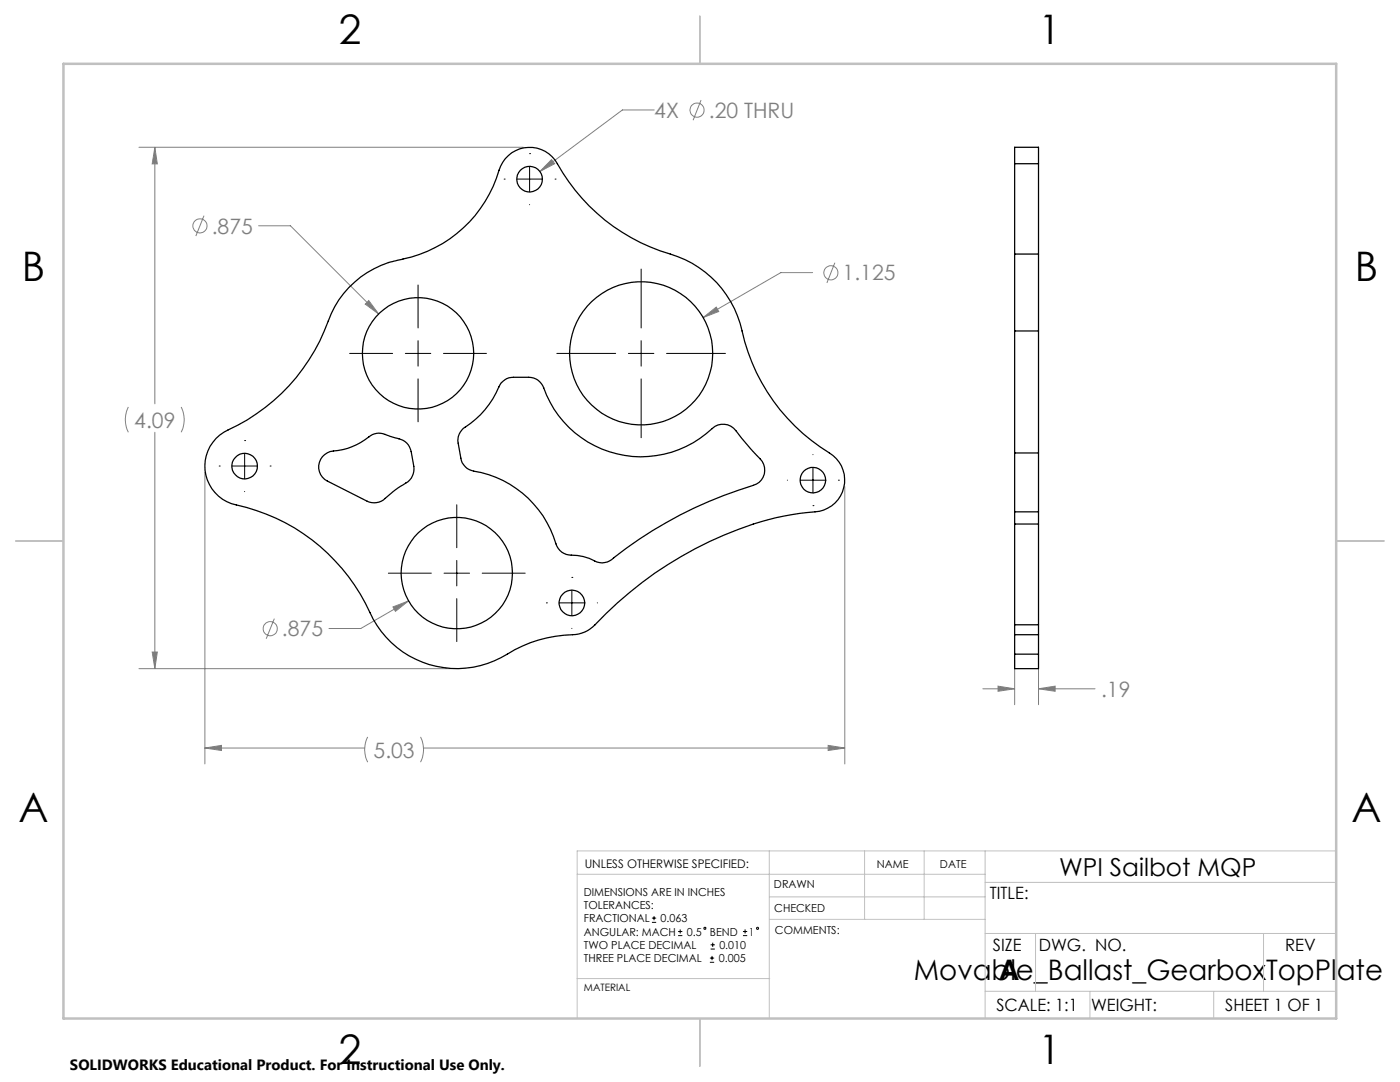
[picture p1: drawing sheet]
<svg xmlns="http://www.w3.org/2000/svg" width="279mm" height="216mm" viewBox="0 0 279 216" stroke-linecap="round" stroke-linejoin="round" font-family="sans-serif">
<g fill="none" stroke="#808080" stroke-width=".2">
<path d="M139.9 20l-1.6 4M27.7 29.4h76.7M30.9 29.4l.5 3.3h-1zM30.9 29.4v51.2M110.1 31.9l.6 .8-3 1.5zM130.6 21.9h-6.4l-16.5 12.3M40.7 43l-1.6 4.1M51.6 45h6.4l17.6 17.7M73.6 60l2 2.7-2.7-2zM162.2 54.4h-6.4l-15.5 9M166.6 52.4l-1.6 4M140.3 63.4l2.6-2.1 .5 .9z"/>
<path d="M25.6 81.2a5.6 5.6 0 0 0 0 5.1M30.9 86.3v47.1M36.2 81.2a5.6 5.6 0 0 1 0 5.1M40.9 94.3v58.1M168.6 97.1v55.3M81.5 119.9l-9.5 5.5h-6.3M27.7 133.4h62.2M30.4 130.1h1l-.5 3.3zM54.8 123.4l-1.7 4.1M78.4 121.1l3.1-1.2-2.6 2.1zM196.1 137.4h6.4M199.2 136.9l3.3 .5-3.3 .5z"/>
<path d="M202.5 131.8v8.8M207.3 137.4l3.3-.5v1zM207.3 131.8v8.8M207.3 137.4h11.2M40.9 149.3l3.3-.6v1.1zM40.9 149.3h31.9M73.4 147a5.6 5.6 0 0 0 0 5.1M83.9 147a5.6 5.6 0 0 1 0 5.1M84.5 149.3h84.1M165.3 148.7l3.3 .6-3.3 .5z"/>
<circle cx="139.1" cy="22" r="1.41"/>
<circle cx="39.9" cy="45.1" r="1.41"/>
<circle cx="165.8" cy="54.4" r="1.4"/>
<circle cx="53.9" cy="125.5" r="1.41"/>
</g>
<g fill="none" stroke="#000" stroke-width=".2">
<path d="M100.6 35.7h.1M103.2 35.7h5M105.7 30.7h.1M105.7 33.2v5.1M110.8 35.7h.1M83.4 56.9v8.5M105.7 40.8v.1M128 53.7v11.7M69.8 70.5h8.6M80.9 70.5h5.1M83.4 68v5.1M83.4 75.6v8.6"/>
<path d="M88.5 70.5h8.6M111.1 70.5h11.8M125.4 70.5h5.1M128 68v5.1M128 75.6v11.7M133 70.5h11.8M43.7 93h.1M46.3 93h5.1M48.8 87.9h.1M48.8 90.5v5M48.8 98.1h.1M53.9 93h.1"/>
<path d="M157.1 95.8h.1M159.7 95.8h5.1M162.2 90.7h.1M162.2 93.3v5.1M167.3 95.8h.1M77.5 114.4h8.6M88.6 114.4h5.1M91.2 100.7v8.6M91.2 111.8v5.1M91.2 119.5v8.5M96.2 114.4h8.6M114.1 115.2h.1"/>
<path d="M114.1 117.8v5M162.2 100.9h.1M109 120.3h.1M111.6 120.3h5.1M114.1 125.4h.1M119.2 120.3h.1M130.1 184h.9M130.1 183.2h.9M130.5 182.8v.8M135.3 186.7h.9M135.3 185.9h.9M135.7 185.5v.8"/>
<path d="M141.7 192h.8M141.7 191.2h.8M141.8 189.4h.9M141.8 188.5h.9M142.1 190.7v.9M142.2 188.1v.8M148.3 186.7h.8M148.3 185.9h.8M148.7 185.5v.8"/>
<circle cx="140.7" cy="185.2" r=".22"/>
<circle cx="151.2" cy="185.2" r=".22"/>
</g>
<g fill="none" stroke="#c0c0c0" stroke-width=".2">
<path d="M115.2 174.4h81.4M153.5 169.8v33.4M153.5 179h43.1M172.5 169.8v13.6M184.4 169.8v13.6M196.6 169.8v33.4M196.6 176.1h70.1M266.7 169.8h-151.5v33.4M115.2 195.3h38.4M153.6 183.4h43M196.6 197.8h70.1M196.6 186.3h70.1"/>
<path d="M206.7 186.3v11.5M217.5 197.8v5.4M242.2 197.8v5.4M252.2 186.3v11.5"/>
</g>
<path d="M139.7 3.2v9.5M3.1 107.9h9.6M266.7 107.9h9.5M139.7 203.2v9.6" fill="none" stroke="#c0c0c0" stroke-width=".25"/>
<path d="M12.7 12.7h254v190.5h-254z" fill="none" stroke="#c0c0c0" stroke-width=".5"/>
<path d="M140.3 63.4l3.1-1.2-.5-.9zM73.6 60l-.7 .7 2.7 2zM78.4 121.1l.5 .9 2.6-2.1zM110.1 31.9l-2.4 2.3 3-1.5zM40.9 149.3l3.3-.6v1.1zM165.3 148.7l3.3 .6-3.3 .5zM30.4 130.1h1l-.5 3.3zM30.9 29.4l.5 3.3h-1zM199.2 136.9l3.3 .5-3.3 .5zM207.3 137.4l3.3-.5v1z" fill="#808080"/>
<g fill="none" stroke="#000" stroke-width=".25">
<path d="M202.5 32.7v18M202.5 32.7v-3.3h4.8v3.3M202.5 32.7h4.8M207.3 32.7v18M69.6 57.4a19.4 19.4 0 0 1 10.8-5.7 25.7 25.7 0 0 0 19.5-18.5 6.3 6.3 0 0 1 5.5-3.8 6.3 6.3 0 0 1 5.8 3.3 37.8 37.8 0 0 0 22.6 18 20.5 20.5 0 0 1 14.3 15.3 38.6 38.6 0 0 0 18.2 24.9 6.3 6.3 0 0 1 2 6.8 6.3 6.3 0 0 1-5.6 4.4 59.5 59.5 0 0 0-23.9 7.4 77.8 77.8 0 0 0-20.5 15.6l-1 .7-1.8 .7a30 30 0 0 0-12.8 3.1 19.2 19.2 0 0 1-28.2-6.1 38.7 38.7 0 0 0-28.3-23 7.9 7.9 0 0 1-5.3-7.1 7.9 7.9 0 0 1 4.6-7.6 38.6 38.6 0 0 0 20.6-23.2 17.7 17.7 0 0 1 3.5-5.2zM202.5 50.7v15.3M202.5 50.7h4.8M207.3 50.7v15.3M100 76.4l.4-.3a2.79 2.79 0 0 1 2.1-.8h3a3.1 3.1 0 0 1 3 2.1 20.7 20.7 0 0 0 34.2 7.7 3.4 3.4 0 0 1 4.7 1.6l3 3.5a6.3 6.3 0 0 1 2.2 3.1 3.1 3.1 0 0 1-2.2 3.5 85.9 85.9 0 0 0-28.8 15.1 3.9 3.9 0 0 1-4-.5 16.8 16.8 0 0 0-4.6-.8 3.2 3.2 0 0 1-2.1-2.1 20.8 20.8 0 0 0-16.8-14.6 3.1 3.1 0 0 1-2.1-2.5l-.6-3a3.1 3.1 0 0 1 1.5-3.2 19.5 19.5 0 0 0 7.1-8.8zM202.5 66v24.4M202.5 66h4.8M207.3 66v24.4"/>
<path d="M64.3 91.1a3.8 3.8 0 0 1 3.2-1.2 14.4 14.4 0 0 0 6.8-3.2 4 4 0 0 1 3.6 .4l.3 .1a6.9 6.9 0 0 1 3 1.2l.5 .8 .4 .9 .5 3a3.5 3.5 0 0 1-2.1 3.6l-1.7 1.1-1.4 1.2a3.4 3.4 0 0 1-4.1 1l-8-4a3.2 3.2 0 0 1-1-4.9zM202.5 90.4v11.7M202.5 90.4h4.8M207.3 90.4v11.7M202.5 102.1v2.5M202.5 104.6v20.1M202.5 102.1h4.8M202.5 104.6h4.8M207.3 102.1v2.5M207.3 104.6v20.1M202.5 124.7v1.9M202.5 126.6v3.9"/>
<path d="M202.5 130.5v2.9h4.8v-2.9M202.5 124.7h4.8M202.5 126.6h4.8M202.5 130.5h4.8M207.3 124.7v1.9M207.3 126.6v3.9"/>
<circle cx="105.7" cy="35.7" r="2.55"/>
<circle cx="83.4" cy="70.5" r="11.1"/>
<circle cx="127.9" cy="70.5" r="14.3"/>
<circle cx="48.8" cy="93" r="2.55"/>
<circle cx="162.2" cy="95.8" r="2.55"/>
<circle cx="91.2" cy="114.4" r="11.1"/>
<circle cx="114.1" cy="120.3" r="2.55"/>
</g>
<g font-size="8.1">
<text x="67.6" y="8.9">2</text>
<text x="207.3" y="8.9">1</text>
<text x="4.4" y="56.2">B</text>
<text x="270.4" y="56.2">B</text>
<text x="3.7" y="164.1">A</text>
<text x="269.7" y="164.1">A</text>
<text x="67.6" y="212.4">2</text>
<text x="207.3" y="212.4">1</text>
</g>
<g font-size="5.6">
<text x="182.4" y="195.5">Movable_Ballast_GearboxTopPlate</text>
<text x="199.3" y="195.5">A</text>
</g>
<text font-size="4.9" x="211.4" y="174.7">WPI Sailbot MQP</text>
<g font-size="4.2" fill="#808080">
<text x="130.6" y="23.5">4X</text>
<text x="141.5" y="23.5">.20 THRU</text>
<text x="42.2" y="46.6">.875</text>
<text x="168.2" y="56">1.125</text>
<text x="26.8" y="85.3">4.09</text>
<text x="56.3" y="127">.875</text>
<text x="219.8" y="139">.19</text>
<text x="74.6" y="151.2">5.03</text>
</g>
<g font-size="3.4">
<text x="197.6" y="179.4">TITLE:</text>
<text x="198.2" y="189.8">SIZE</text>
<text x="207.3" y="189.8">DWG. NO.</text>
<text x="256.5" y="189.8">REV</text>
<text x="198.8" y="201.7">SCALE: 1:1</text>
<text x="217.7" y="201.8">WEIGHT:</text>
<text x="244.5" y="201.7">SHEET 1 OF 1</text>
</g>
<text font-size="3" x="14" y="213.5">SOLIDWORKS Educational Product. For Instructional Use Only.</text>
<text font-size="2.4" x="116.7" y="173.2">UNLESS OTHERWISE SPECIFIED:</text>
<g font-size="2.2">
<text x="175" y="173.2">NAME</text>
<text x="187.6" y="173.2">DATE</text>
<text x="116.5" y="178.7">DIMENSIONS ARE IN INCHES</text>
<text x="154.5" y="177.1">DRAWN</text>
<text x="116.5" y="181.4">TOLERANCES:</text>
<text x="116.5" y="184">FRACTIONAL</text>
<text x="131.8" y="184">0.063</text>
<text x="154.5" y="182">CHECKED</text>
<text x="116.5" y="192">THREE PLACE DECIMAL</text>
<text x="116.5" y="189.3">TWO PLACE DECIMAL</text>
<text x="116.5" y="186.7">ANGULAR: MACH</text>
<text x="137.1" y="186.7">0.5</text>
<text x="141.7" y="186.7">BEND</text>
<text x="143.4" y="192">0.005</text>
<text x="143.6" y="189.3">0.010</text>
<text x="149.4" y="186.7">1</text>
<text x="154.7" y="186.4">COMMENTS:</text>
</g>
<text font-size="2" x="116.5" y="197.7">MATERIAL</text>
</svg>
